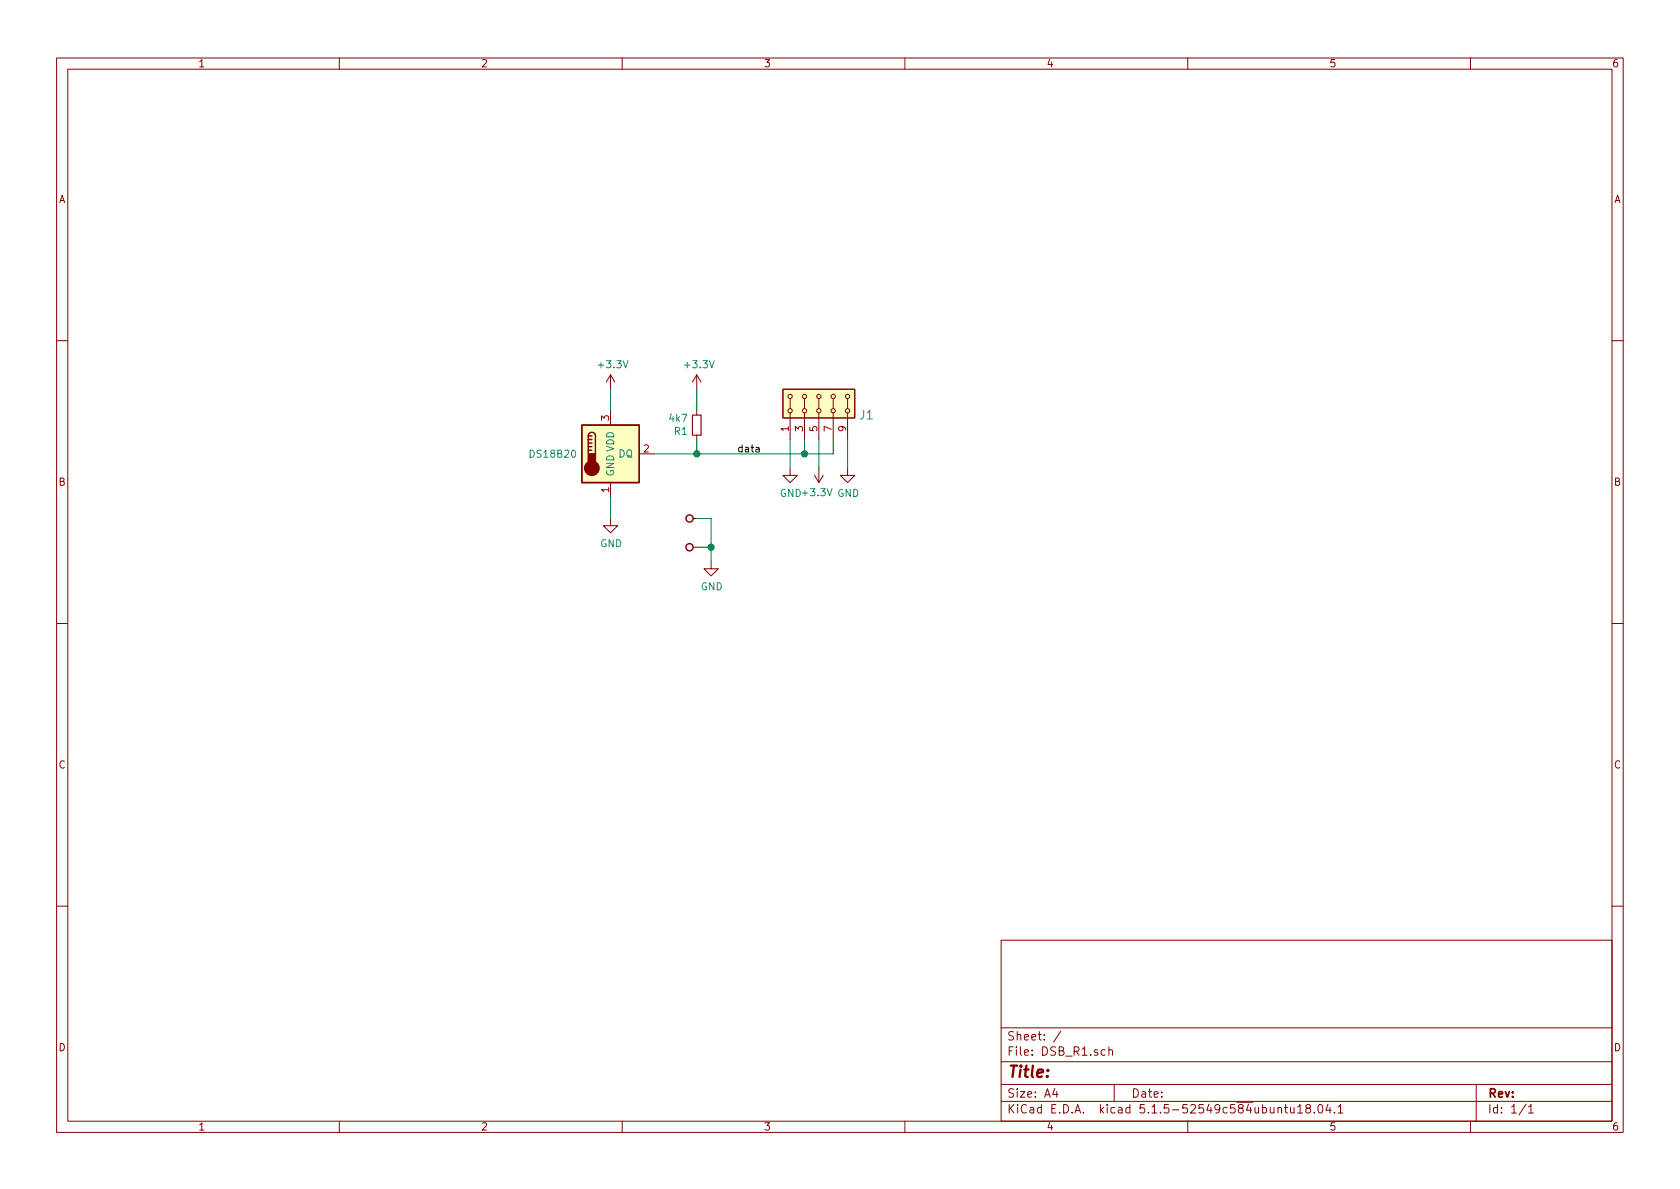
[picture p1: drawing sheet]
EESchema Schematic File Version 4
EELAYER 30 0
EELAYER END
$Descr A4 11693 8268
encoding utf-8
Sheet 1 1
Title ""
Date ""
Rev ""
Comp ""
Comment1 ""
Comment2 ""
Comment3 ""
Comment4 ""
$EndDescr
$Comp
L MLAB_HEADER:HEADER_2x05_PARALLEL J1
U 1 1
P 5700 2800
F 0 "J1" V 5617 2522 60  0000 R CNN
F 1 "HEADER_2x05_PARALLEL" V 5564 2522 60  0001 R CNN
F 2 "Mlab_Pin_Headers:Straight_2x05" H 5828 2699 60  0001 L CNN
F 3 "" H 5700 3000 60  0001 C CNN
	1    5700 2800
	0    -1   -1   0   
$EndComp
$Comp
L MLAB_MECHANICAL:HOLE M1
U 1 1
P 4800 3600
F 0 "M1" H 4819 3708 60  0001 C CNN
F 1 "HOLE" H 4819 3708 60  0001 C CNN
F 2 "Mlab_Mechanical:MountingHole_3mm" H 4800 3600 60  0001 C CNN
F 3 "" H 4800 3600 60  0001 C CNN
	1    4800 3600
	1    0    0    -1  
$EndComp
$Comp
L MLAB_MECHANICAL:HOLE M2
U 1 1
P 4800 3800
F 0 "M2" H 4819 3908 60  0001 C CNN
F 1 "HOLE" H 4819 3908 60  0001 C CNN
F 2 "Mlab_Mechanical:MountingHole_3mm" H 4800 3800 60  0001 C CNN
F 3 "" H 4800 3800 60  0001 C CNN
	1    4800 3800
	1    0    0    -1  
$EndComp
$Comp
L power:GND #PWR0101
U 1 1
P 4950 3900
F 0 "#PWR0101" H 4950 3650 50  0001 C CNN
F 1 "GND" H 4955 3727 50  0000 C CNN
F 2 "" H 4950 3900 50  0001 C CNN
F 3 "" H 4950 3900 50  0001 C CNN
	1    4950 3900
	1    0    0    -1  
$EndComp
Wire Wire Line
	4850 3800 4950 3800
Wire Wire Line
	4950 3800 4950 3900
Wire Wire Line
	4850 3600 4950 3600
Wire Wire Line
	4950 3600 4950 3800
Connection ~ 4950 3800
$Comp
L Sensor_Temperature:DS18B20 U1
U 1 1
P 4250 3150
F 0 "U1" H 4020 3196 50  0001 R CNN
F 1 "DS18B20" H 4020 3150 50  0000 R CNN
F 2 "Package_TO_SOT_THT:TO-92_Inline" H 3250 2900 50  0001 C CNN
F 3 "http://datasheets.maximintegrated.com/en/ds/DS18B20.pdf" H 4100 3400 50  0001 C CNN
	1    4250 3150
	1    0    0    -1  
$EndComp
$Comp
L power:GND #PWR0102
U 1 1
P 5900 3250
F 0 "#PWR0102" H 5900 3000 50  0001 C CNN
F 1 "GND" H 5905 3077 50  0000 C CNN
F 2 "" H 5900 3250 50  0001 C CNN
F 3 "" H 5900 3250 50  0001 C CNN
	1    5900 3250
	1    0    0    -1  
$EndComp
$Comp
L power:GND #PWR0103
U 1 1
P 5500 3250
F 0 "#PWR0103" H 5500 3000 50  0001 C CNN
F 1 "GND" H 5505 3077 50  0000 C CNN
F 2 "" H 5500 3250 50  0001 C CNN
F 3 "" H 5500 3250 50  0001 C CNN
	1    5500 3250
	1    0    0    -1  
$EndComp
$Comp
L power:+3.3V #PWR0104
U 1 1
P 5700 3250
F 0 "#PWR0104" H 5700 3100 50  0001 C CNN
F 1 "+3.3V" H 5715 3423 50  0000 C CNN
F 2 "" H 5700 3250 50  0001 C CNN
F 3 "" H 5700 3250 50  0001 C CNN
	1    5700 3250
	-1   0    0    1   
$EndComp
Wire Wire Line
	5900 3250 5900 3050
Wire Wire Line
	5700 3250 5700 3050
Wire Wire Line
	5500 3250 5500 3050
Wire Wire Line
	5800 3050 5800 3150
Wire Wire Line
	5800 3150 5600 3150
Wire Wire Line
	5600 3050 5600 3150
Connection ~ 5600 3150
Text Label 5300 3150 2    50   ~ 0
data
$Comp
L power:GND #PWR0105
U 1 1
P 4250 3600
F 0 "#PWR0105" H 4250 3350 50  0001 C CNN
F 1 "GND" H 4255 3427 50  0000 C CNN
F 2 "" H 4250 3600 50  0001 C CNN
F 3 "" H 4250 3600 50  0001 C CNN
	1    4250 3600
	1    0    0    -1  
$EndComp
$Comp
L power:+3.3V #PWR0106
U 1 1
P 4250 2700
F 0 "#PWR0106" H 4250 2550 50  0001 C CNN
F 1 "+3.3V" H 4265 2873 50  0000 C CNN
F 2 "" H 4250 2700 50  0001 C CNN
F 3 "" H 4250 2700 50  0001 C CNN
	1    4250 2700
	1    0    0    -1  
$EndComp
Wire Wire Line
	4250 3450 4250 3600
Wire Wire Line
	4250 2700 4250 2850
$Comp
L Device:R_Small R1
U 1 1
P 4850 2950
F 0 "R1" H 4909 2996 50  0000 L CNN
F 1 "4k7" H 4909 2905 50  0000 L CNN
F 2 "Resistor_SMD:R_0805_2012Metric_Pad1.15x1.40mm_HandSolder" H 4850 2950 50  0001 C CNN
F 3 "~" H 4850 2950 50  0001 C CNN
	1    4850 2950
	-1   0    0    1   
$EndComp
$Comp
L power:+3.3V #PWR0107
U 1 1
P 4850 2700
F 0 "#PWR0107" H 4850 2550 50  0001 C CNN
F 1 "+3.3V" H 4865 2873 50  0000 C CNN
F 2 "" H 4850 2700 50  0001 C CNN
F 3 "" H 4850 2700 50  0001 C CNN
	1    4850 2700
	1    0    0    -1  
$EndComp
Wire Wire Line
	4550 3150 4850 3150
Wire Wire Line
	4850 3050 4850 3150
Connection ~ 4850 3150
Wire Wire Line
	4850 3150 5600 3150
Wire Wire Line
	4850 2850 4850 2700
$EndSCHEMATC
